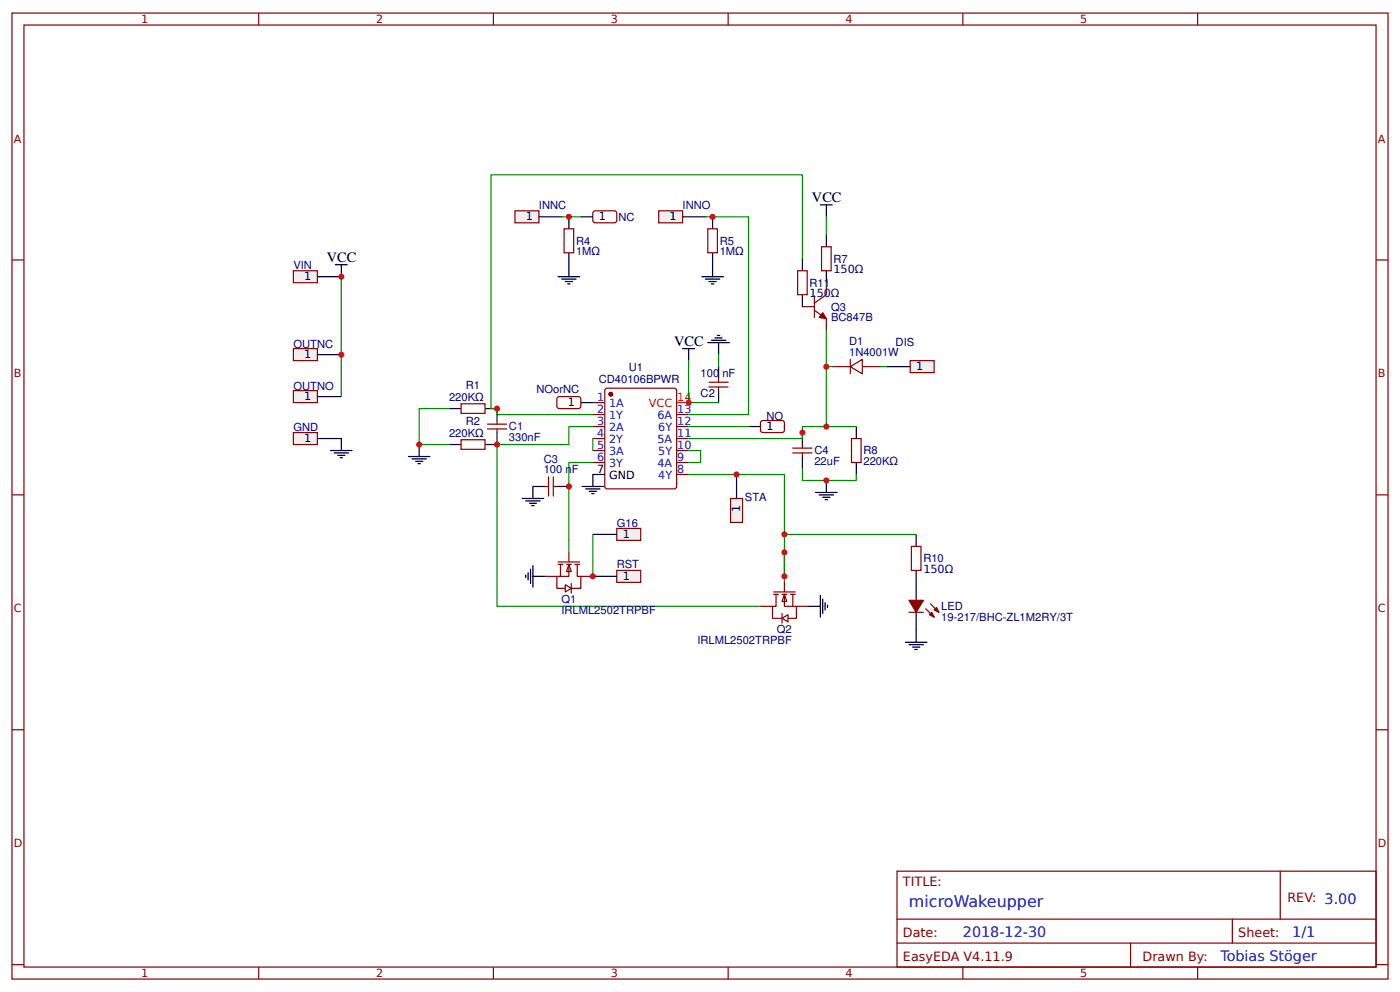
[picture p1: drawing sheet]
<svg xmlns="http://www.w3.org/2000/svg" width="309mm" height="219mm" viewBox="0 0 309 219" stroke-linecap="round" stroke-linejoin="round" font-family="sans-serif">
<g fill="none" stroke="#800" stroke-width=".26">
<path d="M2.6 2.9h304.1v213.2h-304.1zM5.3 5.5h298.7v208h-298.7zM57.1 2.9v2.6M109 2.9v2.6M160.9 2.9v2.6M212.7 2.9v2.6M264.6 2.9v2.6M2.6 57.4h2.7M304 57.4h2.7M131 88.9h2.6M131 91.5h2.6M131 94.2h2.6"/>
<path d="M131 96.8h2.6M131 99.5h2.6M133.9 85.8l15.1-.1 .4 .3 .1 21.4-.3 .5h-15.1l-.4-.2-.1-21.5zM149.5 91.5h2.6M149.5 94.2h2.6M149.5 96.8h2.6M149.5 99.5h2.6M2.6 109.2h2.7M131 102.1h2.6M149.5 102.1h2.6M149.5 104.7h2.6M304 109.2h2.7"/>
<path d="M2.6 161.1h2.7M304 161.1h2.7M198.2 192.3h105.8v21.2h-105.8zM282.8 192.3v10.6M2.6 213h2.7M57.1 213.5v2.6M109 213.5v2.6M160.9 213.5v2.6M198.2 202.9h105.8M198.2 208.2h105.8M212.7 213.5v2.6M249.8 208.2v5.3"/>
<path d="M264.6 213.5v2.6M272.3 202.9v5.3M304 213h2.7"/>
</g>
<circle cx="134.9" cy="87" r=".4" fill="#800" stroke="#800" stroke-width=".26"/>
<path d="M131 104.7h2.6" fill="none" stroke="#000" stroke-width=".26"/>
<path d="M149.5 88.9h2.6" fill="none" stroke="#f00" stroke-width=".26"/>
<path d="M64.8 59.8h5.3v2.6h-5.3z" fill="#efefef" stroke="#800" stroke-width=".26"/>
<path d="M70.1 61.1h5.3" fill="none" stroke="#000" stroke-width=".26"/>
<path d="M64.8 95.5h5.3v2.6h-5.3z" fill="#efefef" stroke="#800" stroke-width=".26"/>
<path d="M70.1 96.8h5.3M99.2 90.2h2.7M99.2 98.1h2.7M107.2 90.2h2.6v2.6M109.8 95.5v2.6h-2.6" fill="none" stroke="#000" stroke-width=".26"/>
<path d="M101.9 89.1h5.3v2.2h-5.3zM101.9 97.1h5.3v2.1h-5.3zM107.7 94.7h4.2M107.7 93.6h4.2M109.8 92.8v.8M109.8 94.7v.8" fill="none" stroke="#800" stroke-width=".26"/>
<path d="M131 102.1h-5.3v17.2" fill="none" stroke="#080" stroke-width=".26"/>
<path d="M136.3 125.9h5.3v2.7h-5.3z" fill="#efefef" stroke="#800" stroke-width=".26"/>
<path d="M131 127.2h5.3" fill="none" stroke="#000" stroke-width=".26"/>
<path d="M125.7 119.3v2.6" fill="none" stroke="#080" stroke-width=".26"/>
<path d="M64.8 86.2h5.3v2.7h-5.3z" fill="#efefef" stroke="#800" stroke-width=".26"/>
<g fill="none" stroke="#000" stroke-width=".26">
<path d="M74.1 58.4h2.6M75.4 58.4v2.7M150.8 77h2.7M152.1 77v2.6M156.4 75.6h4.7M157.2 75.1h3.1M158 74.6h1.5M158.5 74.1h.5M158.7 75.6v2.7M70.1 87.6h5.3M73 99.5h4.8M73.8 100h3.2"/>
<path d="M75.4 96.8v2.7M92.6 98.1v2.7M158.7 80.9v2.7M158.7 86.2v2.7M74.6 100.5h1.6M75.1 101h.6M90.2 100.8h4.8M91 101.3h3.2M91.8 101.8h1.6M92.3 102.4h.6M115.4 110h4.7M116.2 110.6h3.1"/>
<path d="M116.9 111.1h1.6M117.5 111.6h.5M120.4 107.4h-2.7v2.6M123 107.4h2.7M128.6 107.4h4.7M129.4 107.9h3.2M130.2 108.5h1.6M130.7 109h.5M131 104.7v2.7M116.2 127v.5M116.7 126.4v1.6M117.2 125.7v3.1"/>
<path d="M117.7 127.2h2.7M117.7 124.9v4.7"/>
</g>
<path d="M75.4 61.1v26.5M152.1 79.6v9.3M99.2 90.2h-6.6v7.9h6.6M131 94.2h-5.3v3.9h-15.9M131 96.8v2.7" fill="none" stroke="#080" stroke-width=".26"/>
<path d="M156.6 85.4h4.3M156.6 84.4h4.3M158.7 83.6v.8M158.7 85.4v.8M120.4 107.4h.8M121.2 105.3v4.2M122.2 105.3v4.2M122.2 107.4h.8" fill="none" stroke="#800" stroke-width=".26"/>
<path d="M113.8 46.5h5.3v2.7h-5.3z" fill="#efefef" stroke="#800" stroke-width=".26"/>
<g fill="none" stroke="#000" stroke-width=".26">
<path d="M119.1 47.9h5.3M177.3 57.1v2.7M181.2 45.2h2.7M182.6 45.2v2.7M182.6 51.8v2.7M182.6 59.8v2.6M177.3 65.1v2.6M177.3 95.5v2.6M189.2 94.2v2.6M177.3 100.8v2.6M180.2 108.7h4.7M181 109.2h3.1"/>
<path d="M181.8 109.8h1.6M182.3 110.3h.5M182.6 106.1v2.6M189.2 102.1v2.6M202.4 118v2.6M178.6 133.9h2.6M181.2 131.5v4.7M181.8 132.3v3.1M182.3 133.1v1.5M182.8 133.6v.5M202.4 125.9v6.6M202.4 135.2v6.6"/>
<path d="M200 141.8h4.8M200.8 142.3h3.2M201.6 142.8h1.6M202.1 143.4h.6"/>
</g>
<path d="M177.3 57.1v-18.5h-68.8v51.6h1.3M182.6 47.9v3.9M182.6 73v21.2h6.6M109.8 98.1v35.8h58.2M152.1 88.9h6.6M182.6 94.2h-5.3v2.6h-25.2M152.1 104.7h21.2v22.5M177.3 103.4v2.7h11.9v-1.4M173.3 121.9v6.7" fill="none" stroke="#080" stroke-width=".26"/>
<g fill="none" stroke="#800" stroke-width=".26">
<path d="M176.2 59.8h2.1v5.3h-2.1zM181.5 54.5h2.1v5.3h-2.1zM177.3 67.7h2.6M179.9 68.5l2.7 1.9v2.6M179.9 65.3v4.8M182.6 62.4v2.7l-2.7 1.8M175.2 100h4.2M175.2 98.9h4.2M177.3 98.1v.8M177.3 100v.8M188.1 96.8h2.1v5.3h-2.1zM200.8 135.2h3.2"/>
<path d="M201.3 120.6h2.2v5.3h-2.2zM204.5 134.4l1.9 1.8M205.6 133.3l1.8 1.9"/>
</g>
<g fill="#800" stroke="#800" stroke-width=".26">
<path d="M181.8 69l.8 1.4-1.6-.3z"/>
<path d="M200.8 132.5h3.2l-1.6 2.7z"/>
<path d="M205.3 135.7l.5-.5 .6 1z"/>
<path d="M206.4 134.6l.5-.5 .5 1.1z"/>
</g>
<path d="M201.1 79.6h5.3v2.7h-5.3z" fill="#efefef" stroke="#800" stroke-width=".26"/>
<path d="M195.8 80.9h5.3" fill="none" stroke="#000" stroke-width=".26"/>
<path d="M187.9 79.3v3.2M183.9 80.9h4M187.9 80.9l2.6-1.6v3.2zM190.5 80.9h4" fill="none" stroke="#800" stroke-width=".26"/>
<path d="M182.6 80.9h1.3M194.5 80.9h1.3" fill="none" stroke="#080" stroke-width=".26"/>
<path d="M161.4 110h2.6v5.3h-2.6z" fill="#efefef" stroke="#800" stroke-width=".26"/>
<path d="M162.7 104.7v5.3" fill="none" stroke="#000" stroke-width=".26"/>
<path d="M136.3 116.7h5.3v2.6h-5.3z" fill="#efefef" stroke="#800" stroke-width=".26"/>
<path d="M128.3 47.9h2.7M128.3 88.9h2.7M165.4 94.2h2.6M131 118h5.3" fill="none" stroke="#000" stroke-width=".26"/>
<path d="M131 118v9.2" fill="none" stroke="#080" stroke-width=".26"/>
<path d="M131 46.8l.5-.3 4.5 .1 .3 .5-.1 1.8-.5 .3-4.5-.1-.2-.4zM123.3 87.6h4.8l.2 .5v1.8l-.5 .3-4.5-.1-.3-.4v-1.6zM168.3 92.9h4.7l.3 .5-.1 1.8-.4 .3-4.5-.1-.3-.4v-1.6z" fill="none" stroke="#800" stroke-width=".26"/>
<g fill="#fefefe" stroke="#800" stroke-width=".26">
<path d="M125.7 124.6l.5 1.6h-1.1z"/>
<path d="M124.9 129.1l1.3 .8-1.3 .8z"/>
</g>
<path d="M120.4 127.2h2.6M123.3 124.1h4.8M123.3 124.6h1.1M123.8 124.6v2.6M125.1 124.6h1.1M125.7 124.6v2.6h-2.7v2.7h1.9M125.7 121.9v2.2M126.2 128.8v2.1M127 124.6h1.1M127.5 124.6v2.6h.8v2.7h-2.1M128.3 127.2h2.7" fill="none" stroke="#800" stroke-width=".26"/>
<g fill="#fefefe" stroke="#800" stroke-width=".26">
<path d="M173.3 131.2l.5 1.6h-1z"/>
<path d="M172.8 136.5l1.3-.8v1.6z"/>
</g>
<path d="M124.6 50.5h2.1v5.3h-2.1zM168 133.9h2.7M170.9 130.7h4.8M170.9 131.2h1.1M171.4 131.2v2.7h-.7v2.6h2.1M172.8 131.2h1M172.8 135.4v2.2M173.3 131.2v2.7h2.6v2.6h-1.8M173.3 128.6v2.1M174.6 131.2h1.1M175.2 131.2v2.7M175.9 133.9h2.7" fill="none" stroke="#800" stroke-width=".26"/>
<path d="M158.7 78.3v2.6M109.8 90.2v1.3h21.2M152.1 99.5h2.7v2.6h-2.7M152.1 94.2h13.3M173.3 118h29.1" fill="none" stroke="#080" stroke-width=".26"/>
<path d="M125.7 47.9v2.6M125.7 55.8v5.3M123.3 61.1h4.8M124.1 61.6h3.2M124.9 62.2h1.6M125.4 62.7h.5" fill="none" stroke="#000" stroke-width=".26"/>
<path d="M145.5 46.5h5.3v2.7h-5.3z" fill="#efefef" stroke="#800" stroke-width=".26"/>
<path d="M150.8 47.9h5.3M157.4 47.9v2.6M157.4 55.8v5.3M155 61.1h4.8M155.8 61.6h3.2M156.6 62.2h1.6M157.2 62.7h.5" fill="none" stroke="#000" stroke-width=".26"/>
<path d="M156.4 50.5h2.1v5.3h-2.1z" fill="none" stroke="#800" stroke-width=".26"/>
<path d="M156.1 47.9h9.3v43.6h-13.3" fill="none" stroke="#080" stroke-width=".26"/>
<path d="M64.8 77h5.3v2.6h-5.3z" fill="#efefef" stroke="#800" stroke-width=".26"/>
<path d="M70.1 78.3h5.3" fill="none" stroke="#000" stroke-width=".26"/>
<path d="M124.4 47.9h3.9" fill="none" stroke="#080" stroke-width=".26"/>
<g fill="#c00">
<circle cx="177.3" cy="95.5" r=".66"/>
<circle cx="162.7" cy="104.7" r=".66"/>
<circle cx="173.3" cy="127.2" r=".66"/>
<circle cx="173.3" cy="121.9" r=".66"/>
<circle cx="173.3" cy="118" r=".66"/>
<circle cx="131" cy="127.2" r=".66"/>
<circle cx="92.6" cy="98.1" r=".66"/>
<circle cx="109.8" cy="90.2" r=".66"/>
<circle cx="182.6" cy="106.1" r=".66"/>
<circle cx="109.8" cy="98.1" r=".66"/>
<circle cx="75.4" cy="61.1" r=".66"/>
<circle cx="125.7" cy="107.4" r=".66"/>
<circle cx="182.6" cy="94.2" r=".66"/>
<circle cx="182.6" cy="80.9" r=".66"/>
<circle cx="152.1" cy="88.9" r=".66"/>
<circle cx="75.4" cy="78.3" r=".66"/>
<circle cx="125.7" cy="47.9" r=".66"/>
<circle cx="157.4" cy="47.9" r=".66"/>
</g>
<text font-size="3.5" fill="#00f" x="200.8" y="200.3">microWakeupper</text>
<g font-size="3.2">
<text x="179.4" y="44.7">VCC</text>
<text x="72.2" y="57.9">VCC</text>
<text x="149" y="76.4">VCC</text>
</g>
<g font-size="3.2" fill="#00f">
<text x="212.7" y="206.9">2018-12-30</text>
<text x="285.5" y="206.9">1/1</text>
<text x="269.6" y="212.2">Tobias Stöger</text>
</g>
<g font-size="2.8" fill="#800">
<text x="199.5" y="195.5">TITLE:</text>
<text x="284.4" y="199.2">REV: 3.00</text>
<text x="199.5" y="206.9">Date:</text>
<text x="273.6" y="206.9">Sheet:</text>
<text x="199.5" y="212.2">EasyEDA V4.11.9</text>
<text x="252.4" y="212.2">Drawn By:</text>
</g>
<g font-size="2.5" fill="#800">
<text x="31.2" y="5.1">1</text>
<text x="83.1" y="5.1">2</text>
<text x="134.9" y="5.1">3</text>
<text x="186.8" y="5.1">4</text>
<text x="238.7" y="5.1">5</text>
<text x="3" y="31.5">A</text>
<text x="304.4" y="31.5">A</text>
<text x="3" y="83.3">B</text>
<text x="304.4" y="83.3">B</text>
<text x="3" y="135.2">C</text>
<text x="304.4" y="135.2">C</text>
<text x="3" y="187">D</text>
<text x="304.4" y="187">D</text>
<text x="31.2" y="215.7">1</text>
<text x="83.1" y="215.7">2</text>
<text x="134.9" y="215.7">3</text>
<text x="186.8" y="215.7">4</text>
<text x="238.7" y="215.7">5</text>
</g>
<g font-size="2.5" fill="#000080">
<text x="119.1" y="46.1">INNC</text>
<text x="150.8" y="46.1">INNO</text>
<text x="136.7" y="48.8">NC</text>
<text x="64.8" y="59.3">VIN</text>
<text x="127.3" y="56.4">1MΩ</text>
<text x="127.3" y="54">R4</text>
<text x="159" y="56.4">1MΩ</text>
<text x="159" y="54">R5</text>
<text x="184.2" y="58">R7</text>
<text x="178.9" y="65.7">150Ω</text>
<text x="178.9" y="63.3">R11</text>
<text x="184.1" y="60.3">150Ω</text>
<text x="183.6" y="70.9">BC847B</text>
<text x="183.6" y="68.6">Q3</text>
<text x="64.8" y="76.8">OUTNC</text>
<text x="187.6" y="76.2">D1</text>
<text x="197.9" y="76.4">DIS</text>
<text x="138.9" y="81.9">U1</text>
<text x="154.8" y="83.2">100 nF</text>
<text x="187.6" y="78.6">1N4001W</text>
<text x="64.8" y="86.1">OUTNO</text>
<text x="99.2" y="88.5">220KΩ</text>
<text x="102.9" y="86">R1</text>
<text x="118.5" y="86.8">NOorNC</text>
<text x="132.3" y="84.5">CD40106BPWR</text>
<text x="154.8" y="87.6">C2</text>
<text x="64.8" y="95.1">GND</text>
<text x="102.9" y="93.9">R2</text>
<text x="112.4" y="95">C1</text>
<text x="169.3" y="92.7">NO</text>
<text x="99.2" y="96.4">220KΩ</text>
<text x="112.4" y="97.4">330nF</text>
<text x="179.9" y="100.3">C4</text>
<text x="190.8" y="100.3">R8</text>
<text x="120.1" y="104.5">100 nF</text>
<text x="120.1" y="102.1">C3</text>
<text x="179.9" y="102.7">22uF</text>
<text x="190.8" y="102.7">220KΩ</text>
<text x="164.6" y="110.6">STA</text>
<text x="136.3" y="116.3">G16</text>
<text x="136.3" y="125.5">RST</text>
<text x="204" y="124.1">R10</text>
<text x="204" y="126.5">150Ω</text>
<text x="124" y="135.6">IRLML2502TRPBF</text>
<text x="124" y="133.2">Q1</text>
<text x="208" y="137.1">19-217/BHC-ZL1M2RY/3T</text>
<text x="208" y="134.7">LED</text>
<text x="154.1" y="142.2">IRLML2502TRPBF</text>
<text x="171.7" y="139.8">Q2</text>
</g>
<g font-size="2.5">
<text x="116.2" y="48.7">1</text>
<text x="132.3" y="48.7">1</text>
<text x="147.9" y="48.7">1</text>
<text x="67.2" y="61.9">1</text>
<text x="67.2" y="79.1">1</text>
<text x="202.4" y="81.7">1</text>
<text x="67.2" y="88.3">1</text>
<text x="125.4" y="89.7">1</text>
<text x="169.3" y="95">1</text>
<text x="67.2" y="97.6">1</text>
<text x="131.9" y="104.5">7</text>
<text x="134.6" y="105.8">GND</text>
<text x="163.5" y="112.9" transform="rotate(-90 163.5 112.9)">1</text>
<text x="137.6" y="118.8">1</text>
<text x="137.6" y="128">1</text>
</g>
<g font-size="2.5" fill="#00f">
<text x="131.9" y="88.6">1</text>
<text x="134.6" y="89.9">1A</text>
<text x="131.9" y="91.3">2</text>
<text x="131.9" y="93.9">3</text>
<text x="134.6" y="92.6">1Y</text>
<text x="134.6" y="95.2">2A</text>
<text x="145.3" y="92.6">6A</text>
<text x="145.4" y="95.2">6Y</text>
<text x="149.6" y="93.9">12</text>
<text x="149.6" y="91.3">13</text>
<text x="131.9" y="96.5">4</text>
<text x="131.9" y="99.2">5</text>
<text x="131.9" y="101.8">6</text>
<text x="134.6" y="97.9">2Y</text>
<text x="134.6" y="100.5">3A</text>
<text x="145.3" y="97.9">5A</text>
<text x="145.4" y="100.5">5Y</text>
<text x="149.6" y="101.8">9</text>
<text x="149.6" y="99.2">10</text>
<text x="149.6" y="96.5">11</text>
<text x="134.6" y="103.2">3Y</text>
<text x="145.3" y="103.2">4A</text>
<text x="145.4" y="105.8">4Y</text>
<text x="149.6" y="104.5">8</text>
</g>
<g font-size="2.5" fill="#f00">
<text x="143.4" y="89.9">VCC</text>
<text x="149.6" y="88.6">14</text>
</g>
</svg>
